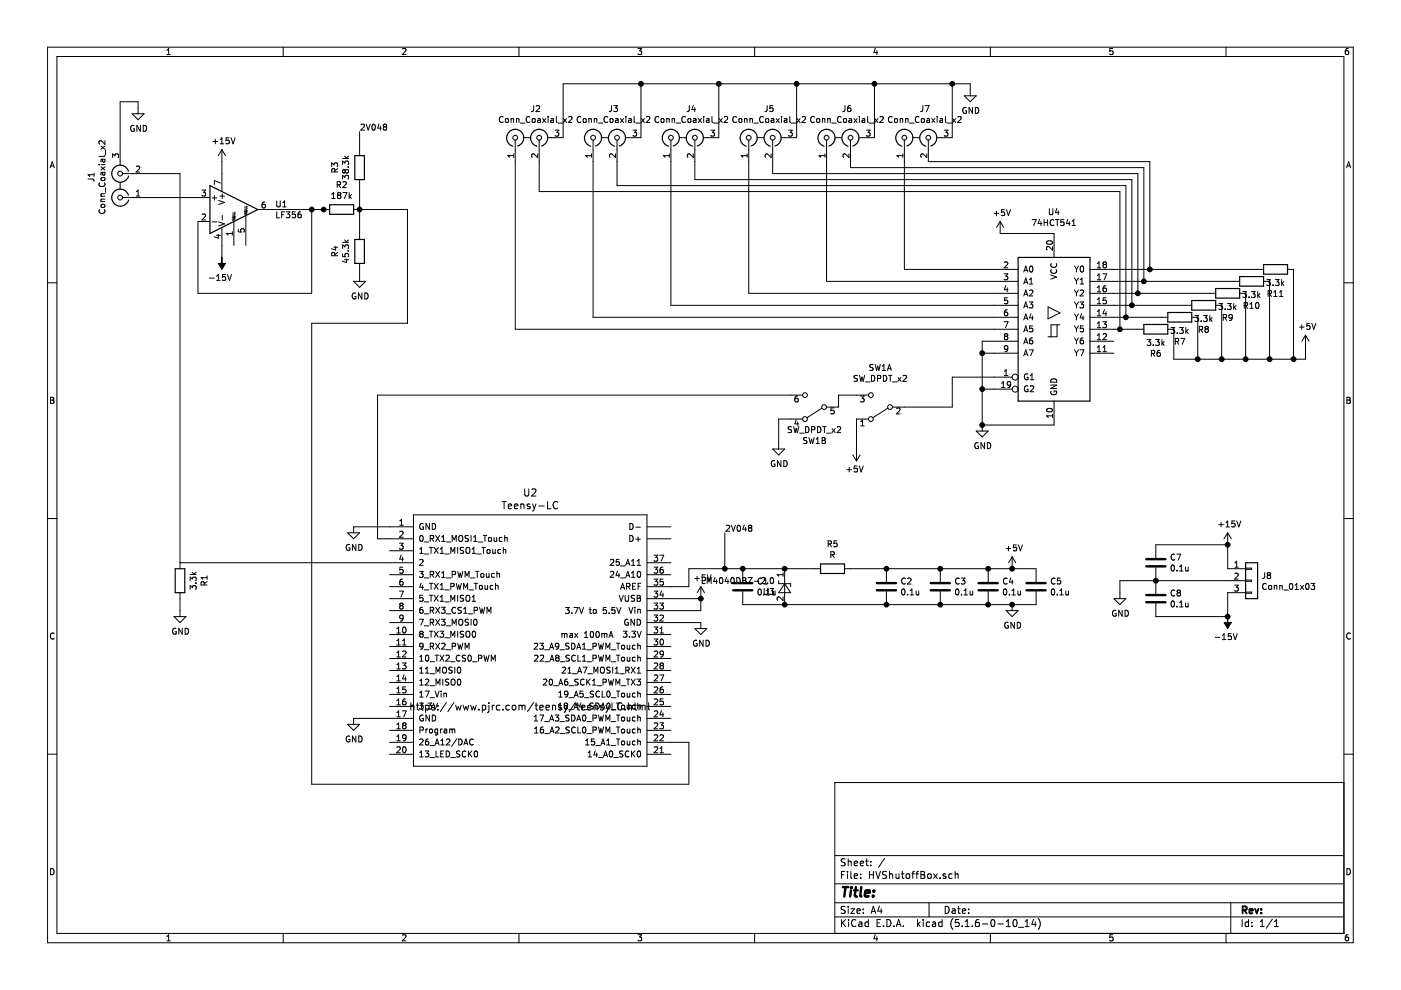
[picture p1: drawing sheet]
EESchema Schematic File Version 4
EELAYER 30 0
EELAYER END
$Descr A4 11693 8268
encoding utf-8
Sheet 1 1
Title ""
Date ""
Rev ""
Comp ""
Comment1 ""
Comment2 ""
Comment3 ""
Comment4 ""
$EndDescr
$Comp
L Device:R R6
U 1 1
P 9650 2750
F 0 "R6" V 9443 2750 50  0000 C CNN
F 1 "3.3k" V 9534 2750 50  0000 C CNN
F 2 "Resistor_SMD:R_0603_1608Metric_Pad1.05x0.95mm_HandSolder" V 9580 2750 50  0001 C CNN
F 3 "~" H 9650 2750 50  0001 C CNN
	1    9650 2750
	0    -1   -1   0   
$EndComp
$Comp
L Device:R R7
U 1 1
P 9850 2650
F 0 "R7" V 9643 2650 50  0000 C CNN
F 1 "3.3k" V 9734 2650 50  0000 C CNN
F 2 "Resistor_SMD:R_0603_1608Metric_Pad1.05x0.95mm_HandSolder" V 9780 2650 50  0001 C CNN
F 3 "~" H 9850 2650 50  0001 C CNN
	1    9850 2650
	0    -1   -1   0   
$EndComp
$Comp
L Device:R R8
U 1 1
P 10050 2550
F 0 "R8" V 9843 2550 50  0000 C CNN
F 1 "3.3k" V 9934 2550 50  0000 C CNN
F 2 "Resistor_SMD:R_0603_1608Metric_Pad1.05x0.95mm_HandSolder" V 9980 2550 50  0001 C CNN
F 3 "~" H 10050 2550 50  0001 C CNN
	1    10050 2550
	0    -1   -1   0   
$EndComp
$Comp
L Device:R R9
U 1 1
P 10250 2450
F 0 "R9" V 10043 2450 50  0000 C CNN
F 1 "3.3k" V 10134 2450 50  0000 C CNN
F 2 "Resistor_SMD:R_0603_1608Metric_Pad1.05x0.95mm_HandSolder" V 10180 2450 50  0001 C CNN
F 3 "~" H 10250 2450 50  0001 C CNN
	1    10250 2450
	0    -1   -1   0   
$EndComp
$Comp
L Device:R R10
U 1 1
P 10450 2350
F 0 "R10" V 10243 2350 50  0000 C CNN
F 1 "3.3k" V 10334 2350 50  0000 C CNN
F 2 "Resistor_SMD:R_0603_1608Metric_Pad1.05x0.95mm_HandSolder" V 10380 2350 50  0001 C CNN
F 3 "~" H 10450 2350 50  0001 C CNN
	1    10450 2350
	0    -1   -1   0   
$EndComp
$Comp
L Device:R R11
U 1 1
P 10650 2250
F 0 "R11" V 10443 2250 50  0000 C CNN
F 1 "3.3k" V 10534 2250 50  0000 C CNN
F 2 "Resistor_SMD:R_0603_1608Metric_Pad1.05x0.95mm_HandSolder" V 10580 2250 50  0001 C CNN
F 3 "~" H 10650 2250 50  0001 C CNN
	1    10650 2250
	0    -1   -1   0   
$EndComp
Wire Wire Line
	9800 2750 9800 3000
Wire Wire Line
	9800 3000 10000 3000
Wire Wire Line
	10000 3000 10000 2650
Wire Wire Line
	10200 2550 10200 3000
Wire Wire Line
	10200 3000 10000 3000
Connection ~ 10000 3000
Wire Wire Line
	10400 2450 10400 3000
Connection ~ 10200 3000
Wire Wire Line
	10600 2350 10600 3000
Wire Wire Line
	10200 3000 10400 3000
Connection ~ 10400 3000
Wire Wire Line
	10400 3000 10600 3000
Wire Wire Line
	10800 2250 10800 3000
Wire Wire Line
	10800 3000 10600 3000
Connection ~ 10600 3000
Wire Wire Line
	9450 2550 9900 2550
Wire Wire Line
	9500 2450 10100 2450
Wire Wire Line
	9600 1350 9600 2250
Wire Wire Line
	9600 2250 10500 2250
Wire Wire Line
	9550 1400 9550 2350
Wire Wire Line
	9550 2350 10300 2350
$Comp
L Connector:Conn_Coaxial_x2 J1
U 1 1
P 1000 1550
F 0 "J1" V 1237 1479 50  0000 C CNN
F 1 "Conn_Coaxial_x2" V 1146 1479 50  0000 C CNN
F 2 "Connector_Coaxial:BNC_Amphenol_031-6575_Horizontal" H 1000 1450 50  0001 C CNN
F 3 " ~" H 1000 1450 50  0001 C CNN
	1    1000 1550
	-1   0    0    1   
$EndComp
Connection ~ 9550 2350
Connection ~ 9600 2250
Connection ~ 9500 2450
Connection ~ 9450 2550
Wire Wire Line
	9500 1450 9500 2450
Wire Wire Line
	9450 1500 9450 2550
Connection ~ 7850 5050
Connection ~ 7400 5050
Wire Wire Line
	7400 5050 7850 5050
Connection ~ 7850 4750
Connection ~ 7400 4750
Wire Wire Line
	7400 4750 7850 4750
Wire Wire Line
	5750 4750 5750 4900
Wire Wire Line
	7100 4750 7400 4750
Connection ~ 6550 4750
Wire Wire Line
	6550 4750 6800 4750
$Comp
L Device:R R5
U 1 1
P 6950 4750
F 0 "R5" V 6743 4750 50  0000 C CNN
F 1 "4.7k" V 6834 4750 50  0000 C CNN
F 2 "Resistor_SMD:R_0603_1608Metric_Pad1.05x0.95mm_HandSolder" V 6880 4750 50  0001 C CNN
F 3 "~" H 6950 4750 50  0001 C CNN
	1    6950 4750
	0    1    1    0   
$EndComp
Connection ~ 6200 4750
Wire Wire Line
	5750 4900 5600 4900
Wire Wire Line
	6200 4750 6050 4750
Wire Wire Line
	6550 4750 6200 4750
Wire Wire Line
	6550 5050 7400 5050
Wire Wire Line
	6200 5050 6550 5050
$Comp
L Device:C C2
U 1 1
P 7400 4900
F 0 "C2" H 7515 4946 50  0000 L CNN
F 1 "0.1u" H 7515 4855 50  0000 L CNN
F 2 "Capacitor_SMD:C_0603_1608Metric_Pad1.05x0.95mm_HandSolder" H 7438 4750 50  0001 C CNN
F 3 "~" H 7400 4900 50  0001 C CNN
	1    7400 4900
	1    0    0    -1  
$EndComp
Connection ~ 6550 5050
$Comp
L Device:C C1
U 1 1
P 6200 4900
F 0 "C1" H 6315 4946 50  0000 L CNN
F 1 "0.1u" H 6315 4855 50  0000 L CNN
F 2 "Capacitor_SMD:C_0603_1608Metric_Pad1.05x0.95mm_HandSolder" H 6238 4750 50  0001 C CNN
F 3 "~" H 6200 4900 50  0001 C CNN
	1    6200 4900
	1    0    0    -1  
$EndComp
$Comp
L Reference_Voltage:LM4040DBZ-2.0 U3
U 1 1
P 6550 4900
F 0 "U3" V 6504 4979 50  0000 L CNN
F 1 "LM4040DBZ-2.0" V 6595 4979 50  0000 L CNN
F 2 "Package_TO_SOT_SMD:SOT-23" H 6550 4700 50  0001 C CIN
F 3 "http://www.ti.com/lit/ds/symlink/lm4040-n.pdf" H 6550 4900 50  0001 C CIN
	1    6550 4900
	0    -1   -1   0   
$EndComp
Connection ~ 7950 700 
Wire Wire Line
	8100 700  8100 750 
Wire Wire Line
	7950 700  8100 700 
$Comp
L power:GND #PWR0101
U 1 1
P 8100 750
F 0 "#PWR0101" H 8100 500 50  0001 C CNN
F 1 "GND" H 8105 577 50  0000 C CNN
F 2 "" H 8100 750 50  0001 C CNN
F 3 "" H 8100 750 50  0001 C CNN
	1    8100 750 
	1    0    0    -1  
$EndComp
Connection ~ 7300 700 
Wire Wire Line
	7950 700  7950 1150
Wire Wire Line
	7300 700  7950 700 
Connection ~ 6650 700 
Wire Wire Line
	7300 700  7300 1150
Wire Wire Line
	6650 700  7300 700 
Connection ~ 6000 700 
Wire Wire Line
	6650 700  6650 1150
Wire Wire Line
	6000 700  6650 700 
Wire Wire Line
	5350 700  6000 700 
Connection ~ 5350 700 
Wire Wire Line
	5350 1150 5350 700 
Wire Wire Line
	4700 700  5350 700 
Wire Wire Line
	6000 700  6000 1150
Wire Wire Line
	4700 1150 4700 700 
Wire Wire Line
	4300 2750 8300 2750
Wire Wire Line
	4300 1350 4300 2750
Wire Wire Line
	4950 1350 4950 2650
Wire Wire Line
	8300 2650 4950 2650
$Comp
L power:+5V #PWR0102
U 1 1
P 7150 3750
F 0 "#PWR0102" H 7150 3600 50  0001 C CNN
F 1 "+5V" H 7165 3923 50  0000 C CNN
F 2 "" H 7150 3750 50  0001 C CNN
F 3 "" H 7150 3750 50  0001 C CNN
	1    7150 3750
	-1   0    0    1   
$EndComp
Connection ~ 8200 3550
$Comp
L power:GND #PWR0103
U 1 1
P 8200 3550
F 0 "#PWR0103" H 8200 3300 50  0001 C CNN
F 1 "GND" H 8205 3377 50  0000 C CNN
F 2 "" H 8200 3550 50  0001 C CNN
F 3 "" H 8200 3550 50  0001 C CNN
	1    8200 3550
	1    0    0    -1  
$EndComp
Wire Wire Line
	8300 3150 7950 3150
Wire Wire Line
	8650 5050 8450 5050
Wire Wire Line
	8450 5050 8250 5050
Connection ~ 8450 5050
Wire Wire Line
	8250 5050 7850 5050
Connection ~ 8250 5050
Wire Wire Line
	8450 4750 8650 4750
Connection ~ 8450 4750
Wire Wire Line
	8250 4750 8450 4750
Connection ~ 8250 4750
Wire Wire Line
	7850 4750 8250 4750
$Comp
L power:+5V #PWR0104
U 1 1
P 8450 4750
F 0 "#PWR0104" H 8450 4600 50  0001 C CNN
F 1 "+5V" H 8465 4923 50  0000 C CNN
F 2 "" H 8450 4750 50  0001 C CNN
F 3 "" H 8450 4750 50  0001 C CNN
	1    8450 4750
	1    0    0    -1  
$EndComp
$Comp
L power:GND #PWR0105
U 1 1
P 8450 5050
F 0 "#PWR0105" H 8450 4800 50  0001 C CNN
F 1 "GND" H 8455 4877 50  0000 C CNN
F 2 "" H 8450 5050 50  0001 C CNN
F 3 "" H 8450 5050 50  0001 C CNN
	1    8450 5050
	1    0    0    -1  
$EndComp
$Comp
L Device:C C5
U 1 1
P 8650 4900
F 0 "C5" H 8765 4946 50  0000 L CNN
F 1 "0.1u" H 8765 4855 50  0000 L CNN
F 2 "Capacitor_SMD:C_0603_1608Metric_Pad1.05x0.95mm_HandSolder" H 8688 4750 50  0001 C CNN
F 3 "~" H 8650 4900 50  0001 C CNN
	1    8650 4900
	1    0    0    -1  
$EndComp
$Comp
L Device:C C4
U 1 1
P 8250 4900
F 0 "C4" H 8365 4946 50  0000 L CNN
F 1 "0.1u" H 8365 4855 50  0000 L CNN
F 2 "Capacitor_SMD:C_0603_1608Metric_Pad1.05x0.95mm_HandSolder" H 8288 4750 50  0001 C CNN
F 3 "~" H 8250 4900 50  0001 C CNN
	1    8250 4900
	1    0    0    -1  
$EndComp
$Comp
L Device:C C3
U 1 1
P 7850 4900
F 0 "C3" H 7965 4946 50  0000 L CNN
F 1 "0.1u" H 7965 4855 50  0000 L CNN
F 2 "Capacitor_SMD:C_0603_1608Metric_Pad1.05x0.95mm_HandSolder" H 7888 4750 50  0001 C CNN
F 3 "~" H 7850 4900 50  0001 C CNN
	1    7850 4900
	1    0    0    -1  
$EndComp
Wire Wire Line
	8350 1950 8800 1950
$Comp
L 74xx:74HCT541 U4
U 1 1
P 8800 2750
F 0 "U4" H 8800 3731 50  0000 C CNN
F 1 "74HCT541" H 8800 3640 50  0000 C CNN
F 2 "Package_SO:TSSOP-20_4.4x6.5mm_P0.65mm" H 8800 2750 50  0001 C CNN
F 3 "http://www.ti.com/lit/gpn/sn74HCT541" H 8800 2750 50  0001 C CNN
	1    8800 2750
	1    0    0    -1  
$EndComp
Wire Wire Line
	8200 3550 8800 3550
$Comp
L power:+5V #PWR0106
U 1 1
P 8350 1950
F 0 "#PWR0106" H 8350 1800 50  0001 C CNN
F 1 "+5V" H 8365 2123 50  0000 C CNN
F 2 "" H 8350 1950 50  0001 C CNN
F 3 "" H 8350 1950 50  0001 C CNN
	1    8350 1950
	1    0    0    -1  
$EndComp
Connection ~ 5850 5000
Wire Wire Line
	5850 5100 5850 5000
Wire Wire Line
	5600 5100 5850 5100
Wire Wire Line
	5600 5000 5850 5000
$Comp
L power:+5V #PWR0107
U 1 1
P 5850 5000
F 0 "#PWR0107" H 5850 4850 50  0001 C CNN
F 1 "+5V" H 5865 5173 50  0000 C CNN
F 2 "" H 5850 5000 50  0001 C CNN
F 3 "" H 5850 5000 50  0001 C CNN
	1    5850 5000
	1    0    0    -1  
$EndComp
Wire Wire Line
	5600 5200 5850 5200
$Comp
L power:GND #PWR0108
U 1 1
P 5850 5200
F 0 "#PWR0108" H 5850 4950 50  0001 C CNN
F 1 "GND" H 5855 5027 50  0000 C CNN
F 2 "" H 5850 5200 50  0001 C CNN
F 3 "" H 5850 5200 50  0001 C CNN
	1    5850 5200
	1    0    0    -1  
$EndComp
Wire Wire Line
	3250 6000 2950 6000
$Comp
L power:GND #PWR0109
U 1 1
P 2950 6000
F 0 "#PWR0109" H 2950 5750 50  0001 C CNN
F 1 "GND" H 2955 5827 50  0000 C CNN
F 2 "" H 2950 6000 50  0001 C CNN
F 3 "" H 2950 6000 50  0001 C CNN
	1    2950 6000
	1    0    0    -1  
$EndComp
Wire Wire Line
	8200 3250 8200 3550
Connection ~ 8200 3250
Wire Wire Line
	8300 3250 8200 3250
$Comp
L Teensy:Teensy-LC U2
U 1 1
P 4400 5350
F 0 "U2" H 4425 6587 60  0000 C CNN
F 1 "Teensy-LC" H 4425 6481 60  0000 C CNN
F 2 "Teensy:Teensy30_31_32_LC" H 4400 4800 60  0001 C CNN
F 3 " https://www.pjrc.com/teensy/teensyLC.html" H 4400 4800 60  0000 C CNN
	1    4400 5350
	1    0    0    -1  
$EndComp
Wire Wire Line
	9300 2250 9600 2250
Wire Wire Line
	7750 1350 9600 1350
Wire Wire Line
	7100 1400 9550 1400
Wire Wire Line
	6450 1450 9500 1450
Wire Wire Line
	5800 1500 9450 1500
Wire Wire Line
	9400 2650 9700 2650
Connection ~ 9400 2650
Wire Wire Line
	5150 1550 9400 1550
Wire Wire Line
	9400 2650 9400 1550
Wire Wire Line
	9350 2750 9500 2750
Connection ~ 9350 2750
Wire Wire Line
	4500 1600 9350 1600
Wire Wire Line
	9350 1600 9350 2750
Wire Wire Line
	9300 2350 9550 2350
Wire Wire Line
	9300 2450 9500 2450
Wire Wire Line
	9300 2550 9450 2550
Wire Wire Line
	9300 2650 9400 2650
Wire Wire Line
	9300 2750 9350 2750
Wire Wire Line
	8200 2950 8200 3250
Connection ~ 8200 2950
Wire Wire Line
	8200 2850 8200 2950
Wire Wire Line
	8300 2850 8200 2850
Wire Wire Line
	8300 2950 8200 2950
Wire Wire Line
	5600 2550 8300 2550
Wire Wire Line
	5600 1350 5600 2550
Wire Wire Line
	6250 2450 8300 2450
Wire Wire Line
	6250 1350 6250 2450
Wire Wire Line
	6900 2350 6900 1350
Wire Wire Line
	8300 2350 6900 2350
Wire Wire Line
	7550 2250 8300 2250
Wire Wire Line
	7550 1350 7550 2250
Wire Wire Line
	4500 1350 4500 1600
Wire Wire Line
	5150 1350 5150 1550
Wire Wire Line
	5800 1350 5800 1500
Wire Wire Line
	6450 1350 6450 1450
Wire Wire Line
	7100 1350 7100 1400
$Comp
L Connector:Conn_Coaxial_x2 J2
U 1 1
P 4400 1150
F 0 "J2" V 4637 1079 50  0000 C CNN
F 1 "Conn_Coaxial_x2" V 4546 1079 50  0000 C CNN
F 2 "Connector_Coaxial:BNC_Amphenol_031-6575_Horizontal" H 4400 1050 50  0001 C CNN
F 3 " ~" H 4400 1050 50  0001 C CNN
	1    4400 1150
	0    -1   -1   0   
$EndComp
$Comp
L Connector:Conn_Coaxial_x2 J7
U 1 1
P 7650 1150
F 0 "J7" V 7887 1079 50  0000 C CNN
F 1 "Conn_Coaxial_x2" V 7796 1079 50  0000 C CNN
F 2 "Connector_Coaxial:BNC_Amphenol_031-6575_Horizontal" H 7650 1050 50  0001 C CNN
F 3 " ~" H 7650 1050 50  0001 C CNN
	1    7650 1150
	0    -1   -1   0   
$EndComp
$Comp
L Connector:Conn_Coaxial_x2 J6
U 1 1
P 7000 1150
F 0 "J6" V 7237 1079 50  0000 C CNN
F 1 "Conn_Coaxial_x2" V 7146 1079 50  0000 C CNN
F 2 "Connector_Coaxial:BNC_Amphenol_031-6575_Horizontal" H 7000 1050 50  0001 C CNN
F 3 " ~" H 7000 1050 50  0001 C CNN
	1    7000 1150
	0    -1   -1   0   
$EndComp
$Comp
L Connector:Conn_Coaxial_x2 J5
U 1 1
P 6350 1150
F 0 "J5" V 6587 1079 50  0000 C CNN
F 1 "Conn_Coaxial_x2" V 6496 1079 50  0000 C CNN
F 2 "Connector_Coaxial:BNC_Amphenol_031-6575_Horizontal" H 6350 1050 50  0001 C CNN
F 3 " ~" H 6350 1050 50  0001 C CNN
	1    6350 1150
	0    -1   -1   0   
$EndComp
$Comp
L Connector:Conn_Coaxial_x2 J4
U 1 1
P 5700 1150
F 0 "J4" V 5937 1079 50  0000 C CNN
F 1 "Conn_Coaxial_x2" V 5846 1079 50  0000 C CNN
F 2 "Connector_Coaxial:BNC_Amphenol_031-6575_Horizontal" H 5700 1050 50  0001 C CNN
F 3 " ~" H 5700 1050 50  0001 C CNN
	1    5700 1150
	0    -1   -1   0   
$EndComp
$Comp
L Connector:Conn_Coaxial_x2 J3
U 1 1
P 5050 1150
F 0 "J3" V 5287 1079 50  0000 C CNN
F 1 "Conn_Coaxial_x2" V 5196 1079 50  0000 C CNN
F 2 "Connector_Coaxial:BNC_Amphenol_031-6575_Horizontal" H 5050 1050 50  0001 C CNN
F 3 " ~" H 5050 1050 50  0001 C CNN
	1    5050 1150
	0    -1   -1   0   
$EndComp
$Comp
L Connector_Generic:Conn_01x03 J8
U 1 1
P 10450 4850
F 0 "J8" H 10530 4892 50  0000 L CNN
F 1 "Conn_01x03" H 10530 4801 50  0000 L CNN
F 2 "Connector_Molex:Molex_CLIK-Mate_502382-0370_1x03-1MP_P1.25mm_Vertical" H 10450 4850 50  0001 C CNN
F 3 "~" H 10450 4850 50  0001 C CNN
	1    10450 4850
	1    0    0    -1  
$EndComp
$Comp
L power:+15V #PWR0110
U 1 1
P 10250 4550
F 0 "#PWR0110" H 10250 4400 50  0001 C CNN
F 1 "+15V" H 10265 4723 50  0000 C CNN
F 2 "" H 10250 4550 50  0001 C CNN
F 3 "" H 10250 4550 50  0001 C CNN
	1    10250 4550
	1    0    0    -1  
$EndComp
$Comp
L power:-15V #PWR0111
U 1 1
P 10250 5150
F 0 "#PWR0111" H 10250 5250 50  0001 C CNN
F 1 "-15V" H 10265 5323 50  0000 C CNN
F 2 "" H 10250 5150 50  0001 C CNN
F 3 "" H 10250 5150 50  0001 C CNN
	1    10250 5150
	-1   0    0    1   
$EndComp
Wire Wire Line
	10250 4950 10250 5150
Wire Wire Line
	10250 4550 10250 4750
Connection ~ 10250 4550
Connection ~ 10250 5150
$Comp
L Device:C C7
U 1 1
P 9650 4700
F 0 "C7" H 9765 4746 50  0000 L CNN
F 1 "0.1u" H 9765 4655 50  0000 L CNN
F 2 "Capacitor_SMD:C_0603_1608Metric_Pad1.05x0.95mm_HandSolder" H 9688 4550 50  0001 C CNN
F 3 "~" H 9650 4700 50  0001 C CNN
	1    9650 4700
	1    0    0    -1  
$EndComp
$Comp
L Device:C C8
U 1 1
P 9650 5000
F 0 "C8" H 9765 5046 50  0000 L CNN
F 1 "0.1u" H 9765 4955 50  0000 L CNN
F 2 "Capacitor_SMD:C_0603_1608Metric_Pad1.05x0.95mm_HandSolder" H 9688 4850 50  0001 C CNN
F 3 "~" H 9650 5000 50  0001 C CNN
	1    9650 5000
	1    0    0    -1  
$EndComp
Connection ~ 9650 4850
$Comp
L Amplifier_Operational:LF356 U1
U 1 1
P 1950 1750
F 0 "U1" H 2294 1796 50  0000 L CNN
F 1 "LF356" H 2294 1705 50  0000 L CNN
F 2 "Package_DIP:DIP-8_W7.62mm_LongPads" H 2000 1800 50  0001 C CNN
F 3 "http://www.ti.com/lit/ds/symlink/lf357.pdf" H 2100 1900 50  0001 C CNN
	1    1950 1750
	1    0    0    -1  
$EndComp
$Comp
L power:-15V #PWR0112
U 1 1
P 1850 2150
F 0 "#PWR0112" H 1850 2250 50  0001 C CNN
F 1 "-15V" H 1865 2323 50  0000 C CNN
F 2 "" H 1850 2150 50  0001 C CNN
F 3 "" H 1850 2150 50  0001 C CNN
	1    1850 2150
	-1   0    0    1   
$EndComp
Wire Wire Line
	1850 2050 1850 2150
$Comp
L power:+15V #PWR0113
U 1 1
P 1850 1350
F 0 "#PWR0113" H 1850 1200 50  0001 C CNN
F 1 "+15V" H 1865 1523 50  0000 C CNN
F 2 "" H 1850 1350 50  0001 C CNN
F 3 "" H 1850 1350 50  0001 C CNN
	1    1850 1350
	1    0    0    -1  
$EndComp
Wire Wire Line
	1850 1450 1850 1350
Wire Wire Line
	1650 1650 1200 1650
Wire Wire Line
	2250 1750 2600 1750
$Comp
L power:GND #PWR0114
U 1 1
P 1150 900
F 0 "#PWR0114" H 1150 650 50  0001 C CNN
F 1 "GND" H 1155 727 50  0000 C CNN
F 2 "" H 1150 900 50  0001 C CNN
F 3 "" H 1150 900 50  0001 C CNN
	1    1150 900 
	1    0    0    -1  
$EndComp
Wire Wire Line
	1000 1250 1000 850 
Wire Wire Line
	1000 850  1150 850 
Wire Wire Line
	1150 850  1150 900 
$Comp
L power:GND #PWR0115
U 1 1
P 2950 4400
F 0 "#PWR0115" H 2950 4150 50  0001 C CNN
F 1 "GND" H 2955 4227 50  0000 C CNN
F 2 "" H 2950 4400 50  0001 C CNN
F 3 "" H 2950 4400 50  0001 C CNN
	1    2950 4400
	1    0    0    -1  
$EndComp
Wire Wire Line
	3250 4400 2950 4400
Wire Wire Line
	3250 4500 3150 4500
Wire Wire Line
	3150 4500 3150 3300
Wire Wire Line
	1650 1850 1650 2450
Wire Wire Line
	1650 2450 2600 2450
Wire Wire Line
	2600 2450 2600 1750
Wire Wire Line
	2600 1750 2700 1750
Connection ~ 2600 1750
$Comp
L Device:R R4
U 1 1
P 3000 2100
F 0 "R4" V 2793 2100 50  0000 C CNN
F 1 "45.3k" V 2884 2100 50  0000 C CNN
F 2 "Resistor_SMD:R_0603_1608Metric_Pad1.05x0.95mm_HandSolder" V 2930 2100 50  0001 C CNN
F 3 "~" H 3000 2100 50  0001 C CNN
	1    3000 2100
	1    0    0    -1  
$EndComp
$Comp
L Device:R R2
U 1 1
P 2850 1750
F 0 "R2" V 2643 1750 50  0000 C CNN
F 1 "187k" V 2734 1750 50  0000 C CNN
F 2 "Resistor_SMD:R_0603_1608Metric_Pad1.05x0.95mm_HandSolder" V 2780 1750 50  0001 C CNN
F 3 "~" H 2850 1750 50  0001 C CNN
	1    2850 1750
	0    1    1    0   
$EndComp
$Comp
L Device:R R3
U 1 1
P 3000 1400
F 0 "R3" V 2793 1400 50  0000 C CNN
F 1 "38.3k" V 2884 1400 50  0000 C CNN
F 2 "Resistor_SMD:R_0603_1608Metric_Pad1.05x0.95mm_HandSolder" V 2930 1400 50  0001 C CNN
F 3 "~" H 3000 1400 50  0001 C CNN
	1    3000 1400
	1    0    0    -1  
$EndComp
Wire Wire Line
	3000 1550 3000 1750
Wire Wire Line
	3000 1750 3000 1950
Connection ~ 3000 1750
$Comp
L power:GND #PWR0116
U 1 1
P 3000 2300
F 0 "#PWR0116" H 3000 2050 50  0001 C CNN
F 1 "GND" H 3005 2127 50  0000 C CNN
F 2 "" H 3000 2300 50  0001 C CNN
F 3 "" H 3000 2300 50  0001 C CNN
	1    3000 2300
	1    0    0    -1  
$EndComp
Wire Wire Line
	3000 2250 3000 2300
Connection ~ 2700 1750
Wire Wire Line
	2700 1750 2750 1750
Wire Wire Line
	5600 6200 5750 6200
Wire Wire Line
	5750 6200 5750 6550
Wire Wire Line
	5750 6550 2600 6550
Wire Wire Line
	2600 6550 2600 2700
Wire Wire Line
	2600 2700 3400 2700
Wire Wire Line
	3400 2700 3400 1750
Wire Wire Line
	3400 1750 3000 1750
Text Label 6050 4450 0    50   ~ 0
2V048
Wire Wire Line
	6050 4750 6050 4450
Connection ~ 6050 4750
Wire Wire Line
	6050 4750 5750 4750
Text Label 3000 1100 0    50   ~ 0
2V048
Wire Wire Line
	3000 1100 3000 1250
Wire Wire Line
	3250 4700 1500 4700
Wire Wire Line
	1500 4700 1500 1450
Wire Wire Line
	1500 1450 1200 1450
$Comp
L Device:R R1
U 1 1
P 1500 4850
F 0 "R1" V 1293 4850 50  0000 C CNN
F 1 "3.3k" V 1384 4850 50  0000 C CNN
F 2 "Resistor_SMD:R_0603_1608Metric_Pad1.05x0.95mm_HandSolder" V 1430 4850 50  0001 C CNN
F 3 "~" H 1500 4850 50  0001 C CNN
	1    1500 4850
	-1   0    0    1   
$EndComp
$Comp
L power:GND #PWR0117
U 1 1
P 1500 5100
F 0 "#PWR0117" H 1500 4850 50  0001 C CNN
F 1 "GND" H 1505 4927 50  0000 C CNN
F 2 "" H 1500 5100 50  0001 C CNN
F 3 "" H 1500 5100 50  0001 C CNN
	1    1500 5100
	1    0    0    -1  
$EndComp
Wire Wire Line
	1500 5100 1500 5000
$Comp
L power:+5V #PWR0118
U 1 1
P 10900 2900
F 0 "#PWR0118" H 10900 2750 50  0001 C CNN
F 1 "+5V" H 10915 3073 50  0000 C CNN
F 2 "" H 10900 2900 50  0001 C CNN
F 3 "" H 10900 2900 50  0001 C CNN
	1    10900 2900
	1    0    0    -1  
$EndComp
Wire Wire Line
	10900 2900 10900 3000
Wire Wire Line
	10900 3000 10800 3000
Connection ~ 10800 3000
$Comp
L Switch:SW_DPDT_x2 SW1
U 2 1
P 6800 3400
F 0 "SW1" H 6800 3685 50  0000 C CNN
F 1 "SW_DPDT_x2" H 6800 3594 50  0000 C CNN
F 2 "HVShutoffBox:DIP-6_190" H 6800 3400 50  0001 C CNN
F 3 "~" H 6800 3400 50  0001 C CNN
	2    6800 3400
	-1   0    0    1   
$EndComp
Wire Wire Line
	7950 3400 7950 3150
$Comp
L power:GND #PWR0119
U 1 1
P 6500 3700
F 0 "#PWR0119" H 6500 3450 50  0001 C CNN
F 1 "GND" H 6505 3527 50  0000 C CNN
F 2 "" H 6500 3700 50  0001 C CNN
F 3 "" H 6500 3700 50  0001 C CNN
	1    6500 3700
	1    0    0    -1  
$EndComp
Wire Wire Line
	9650 4550 10250 4550
Wire Wire Line
	9650 4850 10250 4850
Wire Wire Line
	9650 5150 10250 5150
$Comp
L power:GND #PWR0120
U 1 1
P 9350 4950
F 0 "#PWR0120" H 9350 4700 50  0001 C CNN
F 1 "GND" H 9355 4777 50  0000 C CNN
F 2 "" H 9350 4950 50  0001 C CNN
F 3 "" H 9350 4950 50  0001 C CNN
	1    9350 4950
	1    0    0    -1  
$EndComp
Wire Wire Line
	9650 4850 9350 4850
Wire Wire Line
	9350 4850 9350 4950
$Comp
L Switch:SW_DPDT_x2 SW1
U 1 1
P 7350 3400
F 0 "SW1" H 7350 3075 50  0000 C CNN
F 1 "SW_DPDT_x2" H 7350 3166 50  0000 C CNN
F 2 "HVShutoffBox:DIP-6_190" H 7350 3400 50  0001 C CNN
F 3 "~" H 7350 3400 50  0001 C CNN
	1    7350 3400
	-1   0    0    1   
$EndComp
Wire Wire Line
	7950 3400 7550 3400
Wire Wire Line
	7150 3300 7000 3300
Wire Wire Line
	7000 3300 7000 3400
Wire Wire Line
	7150 3500 7150 3750
Wire Wire Line
	6600 3500 6500 3500
Wire Wire Line
	6500 3500 6500 3700
Wire Wire Line
	6600 3300 3150 3300
$EndSCHEMATC
